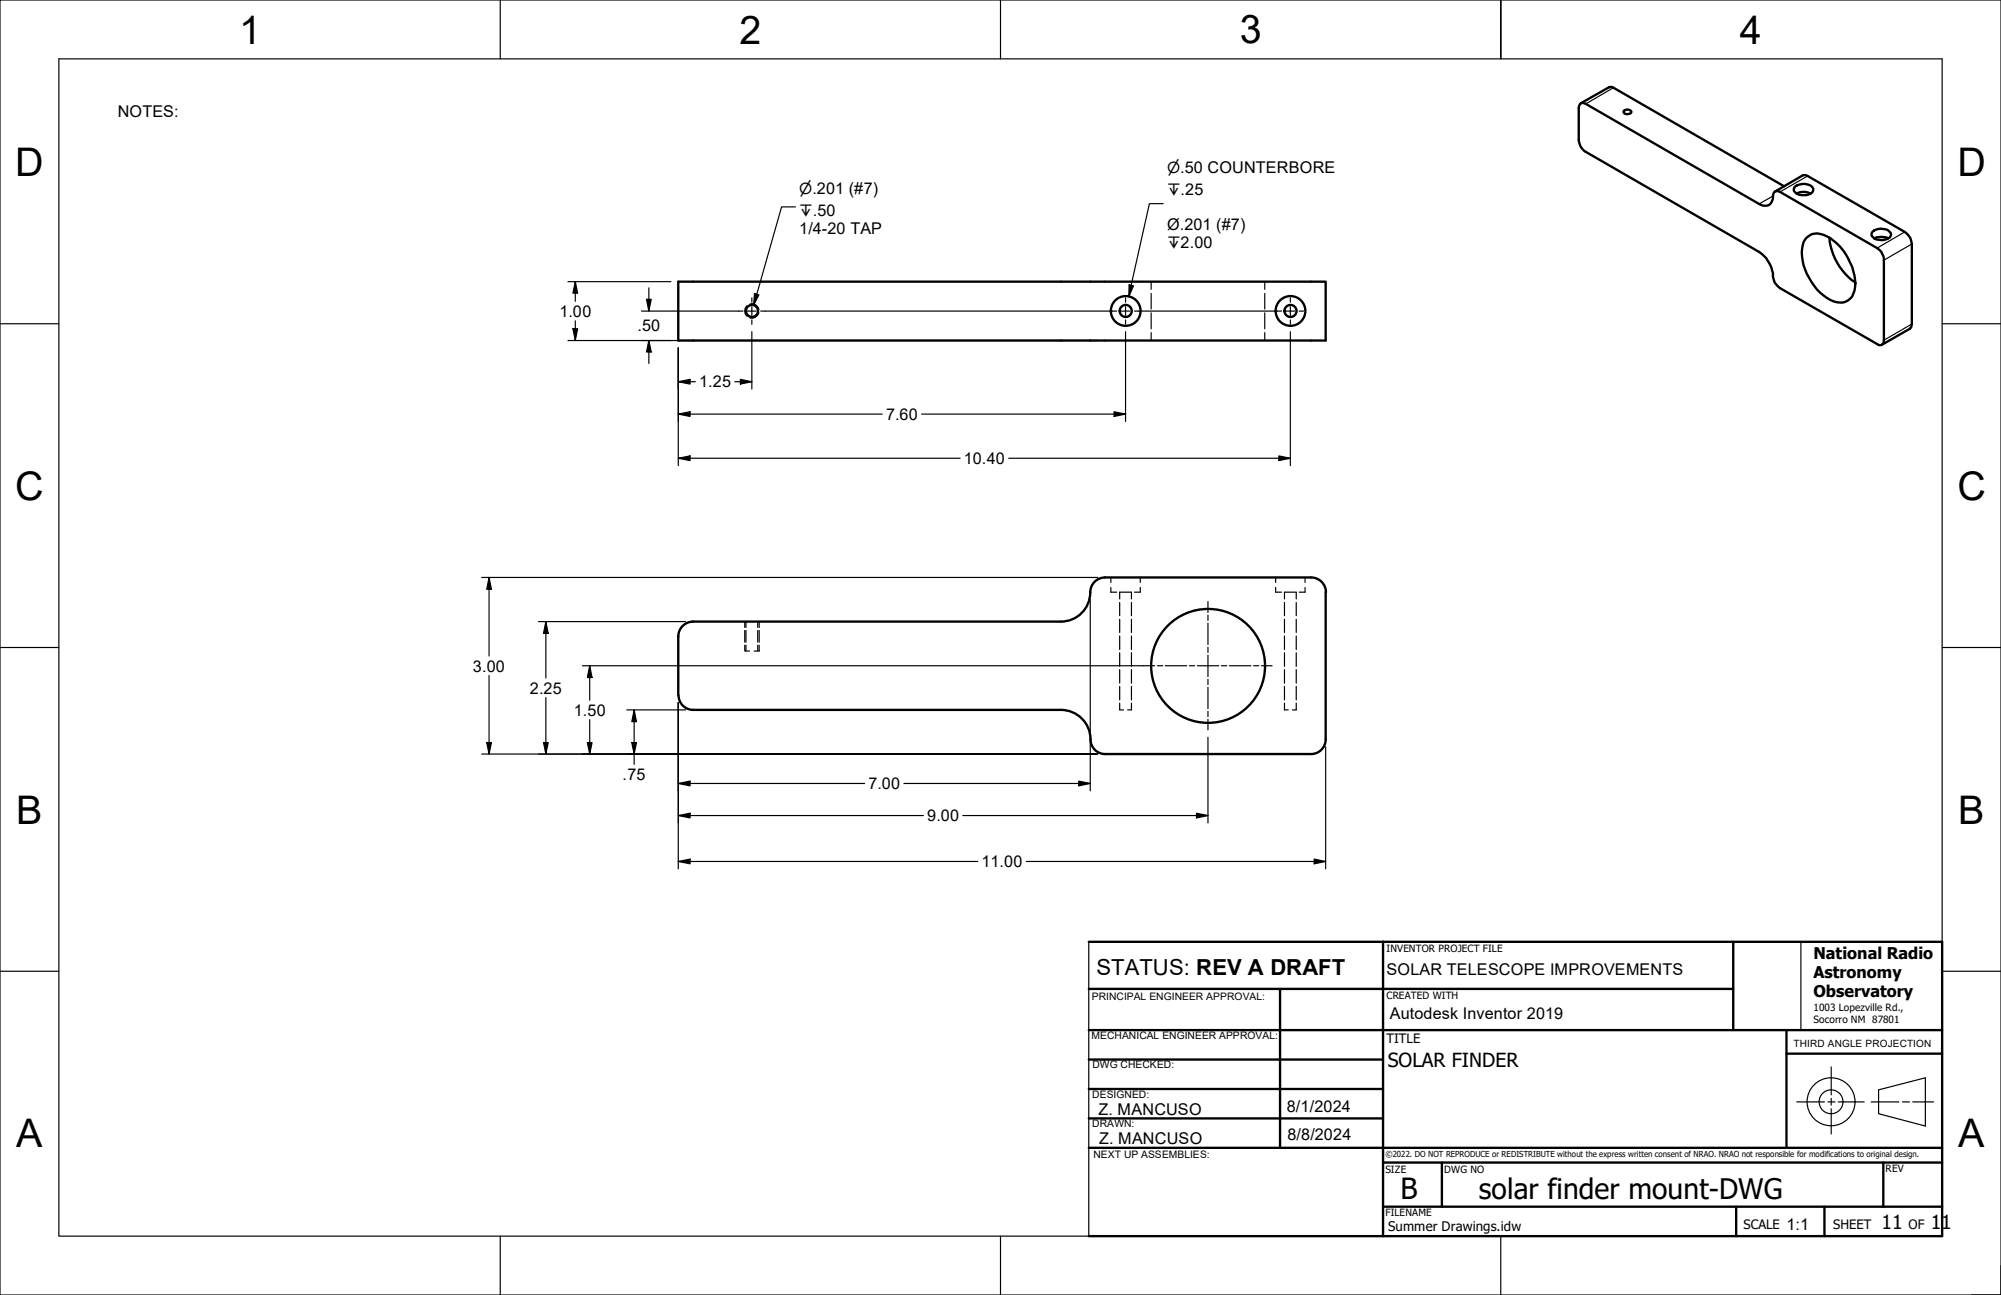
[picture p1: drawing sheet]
<svg xmlns="http://www.w3.org/2000/svg" width="432mm" height="279mm" viewBox="0 0 432 279" stroke-linecap="round" stroke-linejoin="round" font-family="sans-serif">
<!-- layer: Hidden Edges(ANSI) -->
<g fill="none" stroke="#000" stroke-width=".25">
<path d="M248.4 60.8v1.6M248.4 63.3v3.4M248.4 67.5v3.4M248.4 71.8v1.7M272.9 60.8v1.6M272.9 63.3v3.4M272.9 67.5v3.4M272.9 71.8v1.7M160.7 139.2v1.3h1M160.7 134.1v1.3M160.7 136v2.6M161 134.1v1.3"/>
<path d="M161 136v2.6M161 139.2v1.3M163.5 134.1v1.3M163.5 136v2.6M163.5 139.2v1.3M163.8 134.1v1.3M163.8 136v2.6M163.8 139.2v1.3h-1M239.7 126.7v1.1h1.3M239.7 124.6v1.1M241.6 129.2v-1.4h2.6v1.4M241.6 130v2.8"/>
<path d="M241.6 133.6v2.9M241.6 137.2v2.9M244.2 130v2.8M244.2 133.6v2.9M244.2 137.2v2.9M246.1 126.7v1.1h-1.3M246.1 124.6v1.1M275.3 126.7v1.1h1.2M275.3 124.6v1.1M277.2 129.2v-1.4h2.5v1.4M277.2 130v2.8M277.2 133.6v2.9"/>
<path d="M277.2 137.2v2.9M279.7 130v2.8M279.7 133.6v2.9M279.7 137.2v2.9M281.6 126.7v1.1h-1.2M281.6 124.6v1.1M241.6 151.7v1.5h.8M241.6 140.8v3M241.6 144.5v2.9M241.6 148.1v2.9M244.2 151.7v1.5h-.9M244.2 140.8v3"/>
<path d="M244.2 144.5v2.9M244.2 148.1v2.9M277.2 151.7v1.5h.8M277.2 140.8v3M277.2 144.5v2.9M277.2 148.1v2.9M279.7 151.7v1.5h-.8M279.7 140.8v3M279.7 144.5v2.9M279.7 148.1v2.9"/>
</g>
<!-- layer: Visible Edges(ANSI) -->
<g fill="none" stroke="#000" stroke-width=".51">
<path d="M341 22.4a1.05 1.05 0 0 1 1.2 0l37.4 21.6a1.81 1.81 0 0 0 2.1 .2 1.81 1.81 0 0 0 .9-1.9 .94 .94 0 0 1 .4-1 .94 .94 0 0 1 1.1 .1l21 12.1 .9 .9 .5 1.3v17.7a.87 .87 0 0 1-.4 1 .87 .87 0 0 1-1-.2l-21-12a3.3 3.3 0 0 1-1.5-3.3 7.4 7.4 0 0 0-3-4.5l-37.7-21.8-.9-1.2-.3-1.2v-6.9zM341.1 22.3l6.1-3.4 .7-.1 37.1 21.4M350.4 23.9l.2-.1a1.04 1.04 0 0 1 1.4 .3 .98 .98 0 0 1-1.7 0zM383 41.3l6-3.5h.8l21.2 12.2 .7 .6a2.86 2.86 0 0 1 .9 2v17.3l-.2 .6-.3 .4-6 3.5M387.3 40.3a2.8 2.8 0 0 1 4 .4 1.37 1.37 0 0 1-1.5 1.4h-.5a2.24 2.24 0 0 1-2.2-1l.1-.6zM387.7 41.8l1.2-.4 1 .1 .8 .3M389.9 51.2a3.4 3.4 0 0 1 4.3-.2 12.3 12.3 0 0 1 6.1 11 3.3 3.3 0 0 1-1.8 3 3.3 3.3 0 0 1-3.5-.3 12.7 12.7 0 0 1-6.2-10.2 4.9 4.9 0 0 1 1.1-3.3zM394.8 51.3a12.8 12.8 0 0 0 5.6 9.6M404.1 50a2.86 2.86 0 0 1 3.8 .1 .98 .98 0 0 1-.9 1.5 2.65 2.65 0 0 1-3.1-.8zM404.4 51.4l1.3-.3 1.4 .1 .4 .2M146.4 60.8h139.7v12.7h-139.7zM149.5 134.1h79.4"/>
<path d="M149.6 134.1a3.2 3.2 0 0 0-3.2 3.2v12.7M286.1 127.8v31.7a3.1 3.1 0 0 1-3.2 3.2h-44.4a3.1 3.1 0 0 1-3.2-3.2 6.4 6.4 0 0 0-6.4-6.3M286.1 127.8a3.2 3.2 0 0 0-3.2-3.2h-44.5a3.2 3.2 0 0 0-3.1 3.2 6.3 6.3 0 0 1-6.4 6.3M146.4 150a3.1 3.1 0 0 0 3.2 3.2M149.5 153.2h79.4"/>
<circle cx="162.3" cy="67.1" r="1.3"/>
<circle cx="242.9" cy="67.1" r="1.3"/>
<circle cx="242.9" cy="67.1" r="3.2"/>
<circle cx="278.5" cy="67.1" r="1.3"/>
<circle cx="278.5" cy="67.1" r="3.2"/>
<circle cx="260.7" cy="143.7" r="12.3"/>
</g>
<!-- layer: Threads(ANSI) -->
<path d="M161.2 66a1.54 1.54 0 0 0 0 2.3M161.8 65.7a1.45 1.45 0 0 1 2 1.1M163.8 67.4a1.55 1.55 0 0 1-2 1.2" fill="none" stroke="#000" stroke-width=".25"/>
<!-- layer: Visible Tangent Edges(ANSI) -->
<path d="M348.2 18.9l-6 3.5M390.1 38l-6 3.4M382.6 42.3l-3 1.7M411 50l-5.9 3.5M412.6 52.6l-6.1 3.5M412.6 69.9l-6.1 3.5" fill="none" stroke="#000" stroke-width=".25"/>
<!-- layer: Sketch Geometry(ANSI) -->
<g fill="none" stroke="#000" stroke-width=".25">
<path d="M0 0h431.8v279.4h-431.8zM12.7 12.7h406.4v254h-406.4zM107.9 0v12.7M215.9 0v12.7M323.8 0v12.7v-12.7M0 69.8h12.7M419.1 69.8h12.7M0 139.7h12.7M419.1 139.7h12.7M0 209.5h12.7M234.9 203.2v63.5M298.4 203.2v63.5"/>
<path d="M388.6 203.2v19M419.1 209.5h12.7M387.7 237.7h6M394.5 237.7h1.5M395.2 230.2v6M395.2 237v1.4M395.2 239.2v5.5M396.7 237.7h5.6M403.8 237.7h6M405.4 235.1l10.1-2.6v10.5l-10.1-2.7zM410.5 237.7h1.6M412.7 237.7h4.6"/>
<path d="M107.9 266.7v12.7M215.9 266.7v12.7M323.8 266.7v12.7M431.8 273v6.4h-6.4"/>
<circle cx="395.1" cy="237.7" r="5.2"/>
<circle cx="395.1" cy="237.7" r="2.57"/>
</g>
<path d="M234.9 213.4h139.1M234.9 203.2h63.5M276.2 213.4v34.2M234.9 228.6h63.5M234.9 234.9h63.5M234.9 222.2h63.5M385.5 222.2v25.4M234.9 241.3h63.5M234.9 247.6h63.5M234.9 266.7h63.5" fill="none" stroke="#000" stroke-width=".51"/>
<!-- layer: Title (ANSI) -->
<path d="M298.4 203.2h120.7v63.5h-120.7zM374 203.2v19M298.4 222.2h120.7M385.5 227.3h33.6M298.4 247.6h120.7M298.4 250.8h120.7M311.1 250.8v9.5M406.4 250.8v9.5M298.4 260.3h120.7M374.6 260.3v6.4M393.7 260.3v6.4" fill="none" stroke="#000" stroke-width=".51"/>
<!-- layer: Dimensions(ANSI) -->
<g fill="none" stroke="#000" stroke-width=".25">
<path d="M171.6 44.6h-2.9l-6.1 21.2M251 43.9h-3l-4.4 20.1M122.6 60.8h22.2M122.6 73.5h114.3M123.6 70.9h1.1l-.6 2.6zM124.1 60.8l.6 2.4h-1.1zM124.1 60.8v4.2M124.1 69.2v4.3M138.4 67.1h21M139.5 64.6h1l-.5 2.5zM140 73.5l.5 2.4h-1zM140 62.1v5"/>
<path d="M140 73.5v4.9M146.4 75.1v25.4M162.2 71.6v12.3M162.8 63.3l1 .3-1.2 2.2zM165.1 67.1h74.9M242.9 71.6v19.3M243.6 61.5l1 .2-1 2.3zM245.7 67.1h29.9M278.4 71.6v28.9M146.4 82.4l2.5-.5v1zM146.4 89.3l2.5-.5v1.1zM146.4 98.9l2.5-.5v1z"/>
<path d="M146.4 82.4h3.7M146.4 89.3h44M146.4 98.9h60.8M158.6 82.4h3.6M159.8 81.9l2.4 .5-2.4 .5zM198.9 89.3h44M217.7 98.9h60.7M240.4 88.8l2.5 .5-2.5 .6zM276 98.4l2.4 .5-2.4 .5zM103.9 124.6h133M105.5 124.6l.5 2.5h-1zM105.5 124.6v16.9"/>
<path d="M116.2 134.1h31.8M117.8 134.1l.5 2.6h-1zM117.8 134.1v12.2M235.3 129.3v41.3M105.5 145.7v17M117.8 150.5v12.2M125.7 143.6h121.1M127.3 143.6l.5 2.6h-1.1zM127.3 143.6v7.5M127.3 155.3v7.4M135.3 153.2h12.7M136.8 153.2l.6 2.5h-1.1z"/>
<path d="M136.8 153.2v11.7M146.4 151.6v35.9M260.7 159.1v18.4M103.9 162.7h133M105 160.2h1l-.5 2.5zM117.3 160.2h1l-.5 2.5zM126.7 160.2h1.1l-.5 2.5zM136.3 160.2h1.1l-.6 2.5zM146.4 169l2.5-.5v1zM146.4 176l2.5-.5v1zM146.4 169h40.2M146.4 176h52.9"/>
<path d="M195.1 169h40.2M207.8 176h52.9M232.8 168.5l2.5 .5-2.5 .5zM258.2 175.5l2.5 .5-2.5 .5zM286.1 161.1v26.4M146.4 185.9l2.5-.5v1zM146.4 185.9h64.6M221.5 185.9h64.6M283.6 185.4l2.5 .5-2.5 .5z"/>
</g>
<g fill="#000">
<path d="M123.6 70.9h1.1l-.6 2.6z" fill-rule="evenodd"/>
<path d="M124.1 60.8l.6 2.4h-1.1z" fill-rule="evenodd"/>
<path d="M139.5 64.6h1l-.5 2.5z" fill-rule="evenodd"/>
<path d="M140 73.5l.5 2.4h-1z" fill-rule="evenodd"/>
<path d="M162.8 63.3l1 .3-1.2 2.2z" fill-rule="evenodd"/>
<path d="M243.6 61.5l1 .2-1 2.3z" fill-rule="evenodd"/>
<path d="M146.4 82.4l2.5-.5v1z" fill-rule="evenodd"/>
<path d="M146.4 89.3l2.5-.5v1.1z" fill-rule="evenodd"/>
<path d="M146.4 98.9l2.5-.5v1z" fill-rule="evenodd"/>
<path d="M159.8 81.9l2.4 .5-2.4 .5z" fill-rule="evenodd"/>
<path d="M240.4 88.8l2.5 .5-2.5 .6z" fill-rule="evenodd"/>
<path d="M276 98.4l2.4 .5-2.4 .5z" fill-rule="evenodd"/>
<path d="M105.5 124.6l.5 2.5h-1z" fill-rule="evenodd"/>
<path d="M117.8 134.1l.5 2.6h-1z" fill-rule="evenodd"/>
<path d="M127.3 143.6l.5 2.6h-1.1z" fill-rule="evenodd"/>
<path d="M136.8 153.2l.6 2.5h-1.1z" fill-rule="evenodd"/>
<path d="M105 160.2h1l-.5 2.5z" fill-rule="evenodd"/>
<path d="M117.3 160.2h1l-.5 2.5z" fill-rule="evenodd"/>
<path d="M126.7 160.2h1.1l-.5 2.5z" fill-rule="evenodd"/>
<path d="M136.3 160.2h1.1l-.6 2.5z" fill-rule="evenodd"/>
<path d="M146.4 169l2.5-.5v1z" fill-rule="evenodd"/>
<path d="M146.4 176l2.5-.5v1z" fill-rule="evenodd"/>
<path d="M232.8 168.5l2.5 .5-2.5 .5z" fill-rule="evenodd"/>
<path d="M258.2 175.5l2.5 .5-2.5 .5z" fill-rule="evenodd"/>
<path d="M146.4 185.9l2.5-.5v1z" fill-rule="evenodd"/>
<path d="M283.6 185.4l2.5 .5-2.5 .5z" fill-rule="evenodd"/>
</g>
<!-- layer: Center Mark(ANSI) -->
<g fill="none" stroke="#000" stroke-width=".25">
<path d="M159.4 67.1h.9M161.3 67.1h1.9M162.2 64.3v.9M162.2 66.2v1.9M162.2 69v1M164.1 67.1h1M240 67.1h1M241.9 67.1h1.9M242.9 64.3v.9M242.9 66.2v1.9M242.9 69v1M244.8 67.1h.9"/>
<path d="M275.6 67.1h.9M277.5 67.1h1.9M278.4 64.3v.9M278.4 66.2v1.9M278.4 69v1M280.4 67.1h.9M260.7 129.8v2.3M260.7 132.7v1.2M260.7 134.4v4.7M260.7 139.6v1.2M246.8 143.6h2.4M249.7 143.6h1.2"/>
<path d="M251.5 143.6h4.6M256.7 143.6h1.1M258.4 143.6h4.6M260.7 141.4v4.6M260.7 146.6v1.1M260.7 148.3v4.6M260.7 153.5v1.1M260.7 155.2v2.3M263.6 143.6h1.1M265.3 143.6h4.6M270.5 143.6h1.2M272.2 143.6h2.3"/>
</g>
<g font-size="8.5">
<text x="51.6" y="9.4">1</text>
<text x="159.6" y="9.4">2</text>
<text x="267.5" y="9.3">3</text>
<text x="375.5" y="9.4">4</text>
<text x="3.3" y="38">D</text>
<text x="422.4" y="38">D</text>
<text x="3.3" y="107.8">C</text>
<text x="422.4" y="107.8">C</text>
<text x="3.5" y="177.7">B</text>
<text x="422.6" y="177.7">B</text>
<text x="3.5" y="247.5">A</text>
<text x="422.6" y="247.5">A</text>
</g>
<text font-size="6.3" x="302.2" y="258.6">B</text>
<text font-size="6.1" x="319.2" y="258.7">solar finder mount-DWG</text>
<text font-size="4.8" x="236.6" y="210.4">STATUS: REV A DRAFT</text>
<g font-size="4.2">
<text x="299.5" y="230.2">SOLAR FINDER</text>
<text x="406" y="265.1">11</text>
<text x="416.6" y="265.1">11</text>
</g>
<g font-size="3.5">
<text x="25.4" y="25.3">NOTES:</text>
<text x="172.5" y="50.4">1/4-20 TAP</text>
<text x="251.8" y="49.7">Ø.201 (#7)</text>
<text x="120.7" y="68.3">1.00</text>
<text x="137.5" y="71.5">.50</text>
<text x="150.9" y="83.6">1.25</text>
<text x="191.2" y="90.6">7.60</text>
<text x="208" y="100.1">10.40</text>
<text x="102" y="144.9">3.00</text>
<text x="114.4" y="149.7">2.25</text>
<text x="123.8" y="154.4">1.50</text>
<text x="134.4" y="168.3">.75</text>
<text x="187.4" y="170.3">7.00</text>
<text x="200.1" y="177.2">9.00</text>
<text x="211.8" y="187.1">11.00</text>
<text x="391.4" y="206.8">National Radio</text>
<text x="299.2" y="210.3">SOLAR TELESCOPE IMPROVEMENTS</text>
<text x="391.4" y="211">Astronomy</text>
<text x="391.4" y="215.1">Observatory</text>
<text x="299.9" y="219.9">Autodesk Inventor 2019</text>
<text x="277.7" y="239.9">8/1/2024</text>
<text x="237" y="240.5">Z. MANCUSO</text>
<text x="277.8" y="246">8/8/2024</text>
<text x="237.2" y="246.9">Z. MANCUSO</text>
<text x="385.5" y="265.3">1:1</text>
</g>
<g font-size="3.3">
<text x="172.5" y="41.9">⌀.201 (#7)</text>
<text x="251.8" y="37.3">⌀.50 COUNTERBORE</text>
<text x="172.5" y="46.6">↧.50</text>
<text x="251.8" y="42">↧.25</text>
<text x="251.8" y="53.5">↧2.00</text>
</g>
<text font-size="2.9" x="299.5" y="265.6">Summer Drawings.idw</text>
<g font-size="2.8">
<text x="299.2" y="225">TITLE</text>
<text x="376.2" y="265.1">SCALE</text>
<text x="395.6" y="265.1">SHEET</text>
<text x="411.9" y="265.1">OF</text>
</g>
<g font-size="2.2">
<text x="299.2" y="205.4">INVENTOR PROJECT FILE</text>
<text x="235.6" y="215.6">PRINCIPAL ENGINEER APPROVAL:</text>
<text x="299.2" y="215.5">CREATED WITH</text>
<text x="391.4" y="218.2">1003 Lopezville Rd.,</text>
<text x="391.4" y="220.8">Socorro NM 87801</text>
<text x="235.5" y="224.2">MECHANICAL ENGINEER APPROVAL:</text>
<text x="387" y="225.8">THIRD ANGLE PROJECTION</text>
<text x="235.8" y="230.5">DWG CHECKED:</text>
<text x="235.7" y="236.9">DESIGNED:</text>
<text x="235.7" y="243.1">DRAWN:</text>
<text x="236" y="249.8">NEXT UP ASSEMBLIES:</text>
<text x="299" y="253">SIZE</text>
<text x="311.7" y="253">DWG NO</text>
<text x="406.9" y="252.9">REV</text>
<text x="299" y="262.4">FILENAME</text>
</g>
<text font-size="1.8" x="299" y="249.6">©2022. DO NOT REPRODUCE or REDISTRIBUTE without the express written consent of NRAO. NRAO not responsible for modifications to original design.</text>
</svg>
